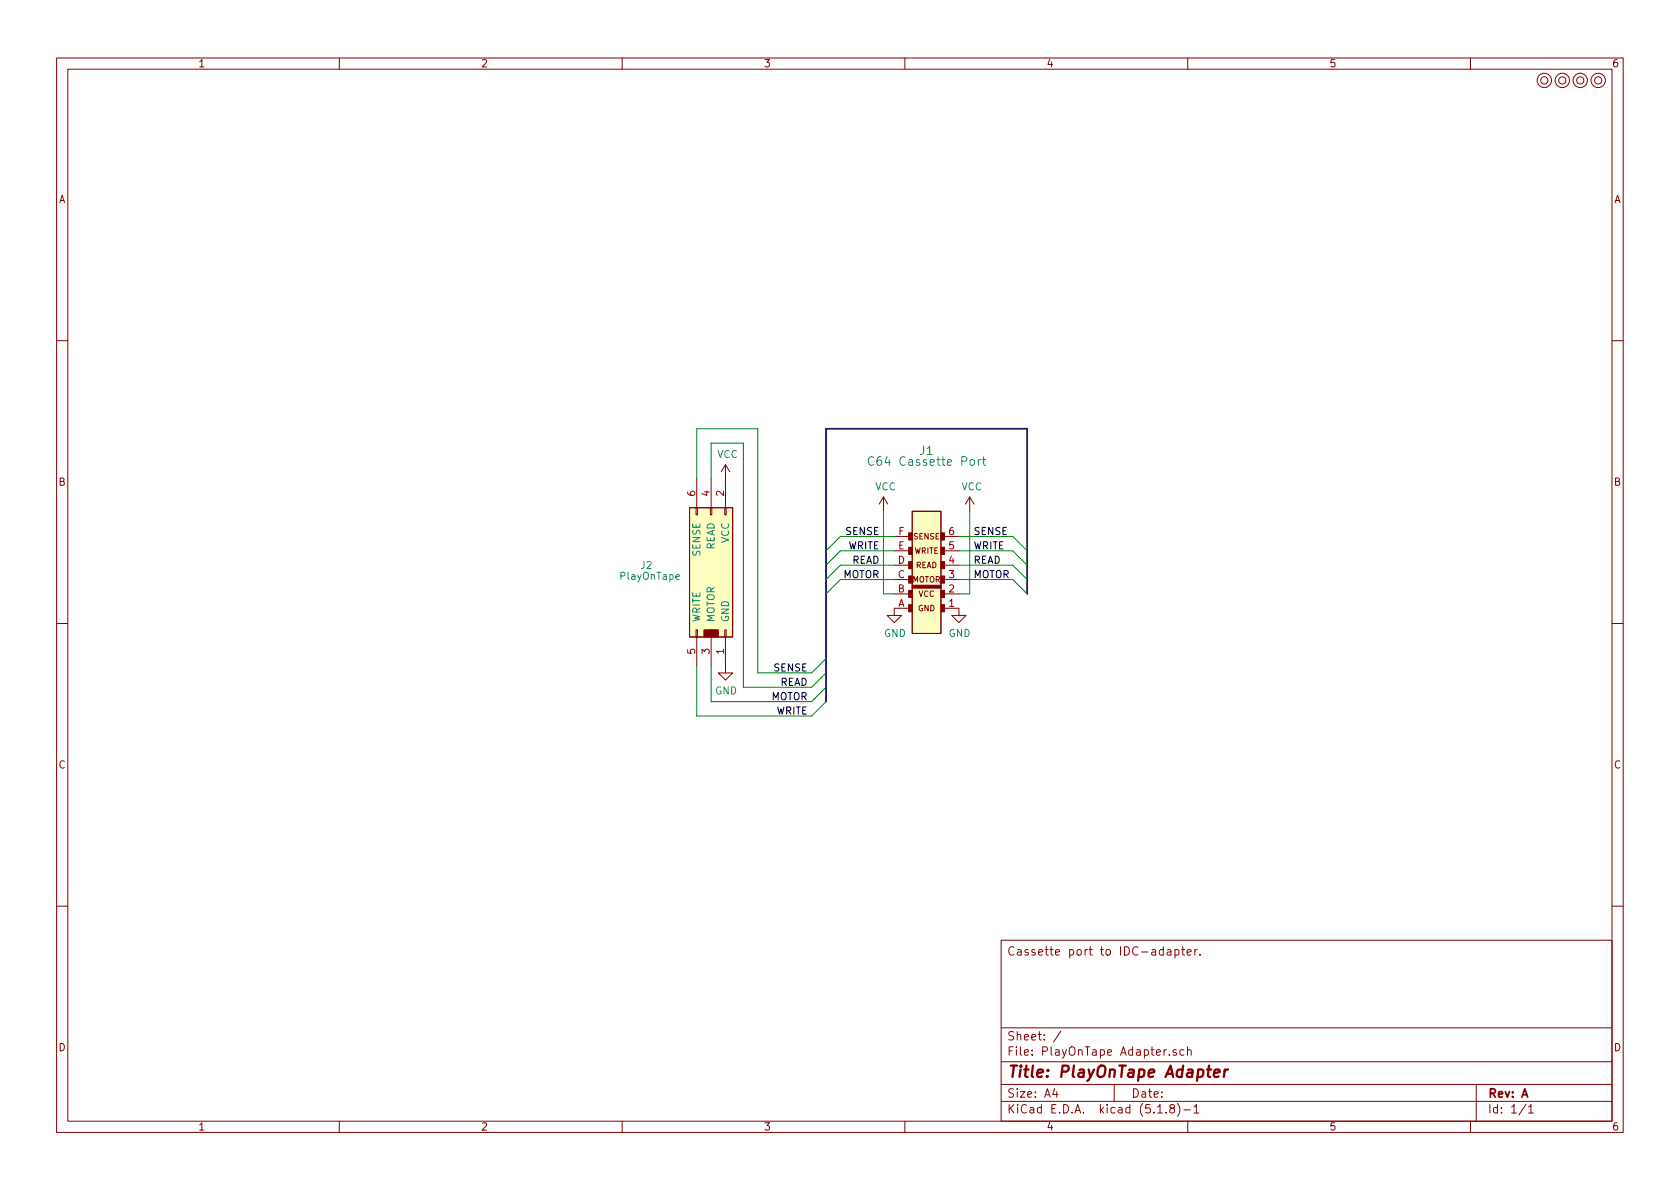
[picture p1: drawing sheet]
<svg xmlns="http://www.w3.org/2000/svg" width="297mm" height="210mm" viewBox="0 0 297 210" stroke-linecap="round" stroke-linejoin="round" font-family="sans-serif">
<g fill="none" stroke="#840000" stroke-width=".18">
<path d="M10 10.3h277v189.9h-277zM12 12.2h273v186.1h-273zM60 10.3v1.9M110 10.3v1.9M160 10.3v1.9M210 10.3v1.9M260 10.3v1.9M10 60.2h2M285 60.2h2M121.9 89.8h7.6v22.8h-7.6zM123.1 89.8h.2v1.3h-.2zM123.2 84.7v5.1"/>
<path d="M125.6 89.8h.3v1.3h-.3zM125.7 84.7v5.1M128.1 89.8h.3v1.3h-.3zM128.3 82.2l-.8 1.2M128.3 82.2v7.6M128.3 82.2l.7 1.2M156.2 87.9l-.8 1.2M156.2 87.9v2.5M156.2 87.9l.8 1.2M158.1 99.9h2.6M158.1 97.4h2.6M158.1 94.9h2.6"/>
<path d="M161.3 90.4h5.1v13.4h-5.1zM167 99.9h2.5M167 97.4h2.5M167 94.9h2.5M171.4 87.9l-.7 1.2M171.4 87.9v2.5M171.4 87.9l.8 1.2M10 110.3h2M123.1 111.4h.2v1.2h-.2zM123.2 112.6v5.1M125.6 111.4h.3v1.2h-.3zM125.7 112.6v5.1"/>
<path d="M128.1 111.4h.3v1.2h-.3zM128.3 112.6v6.4h1.2l-1.2 1.3-1.3-1.3h1.3M158.1 105h2.6M158.1 102.5h2.6M160.7 107.6h-2.6v1.2h1.3l-1.3 1.3-1.3-1.3h1.3M161.3 103.8h5.1v8.2h-5.1zM167 107.6h2.5v1.2h1.3l-1.3 1.3-1.2-1.3h1.2M167 105h2.5M167 102.5h2.5M285 110.3h2M10 160.2h2M177 166.3h108v32h-108z"/>
<path d="M206.4 168h.6v.9M207 168.3h-.4l-.3 .2 .3 .4 .4-.1M207.7 168l.5-.1 .3 .3-.1 .6-.2 .1-.5-.1M207.7 167.9v1.5M208.9 167.9h.6M209.1 167.4v1.3l.4 .2M209.9 168.4l.7-.1-.1-.3-.4-.1-.2 .2 .1 .7h.5M211.3 167.9v1M211.7 167.9l-.4 .3M212.2 168.8v.1M285 160.2h2M60 198.3v1.9"/>
<path d="M110 198.3v1.9M160 198.3v1.9M177 194.8h108M177 191.8h108M177 187.8h108M177 181.8h108M186.5 192.5l-.4 1h1M186.8 193v1M187.6 182.3l-1.3 2M197 191.8v3M204.7 196.8h.8M206.2 196.7v.1"/>
<path d="M206.8 186.5v.1M207.1 196l-.3-.3 .2-.3a.48 .48 0 0 1 .6 .1l-.1 .4a.52 .52 0 0 0-.6 .2 .52 .52 0 0 0 .1 .6l.4 .1 .2-.1 .1-.4-.3-.3M208 185.7a.37 .37 0 0 0-.6 .1l.1 .2 .5 .2 .1 .1-.3 .3-.4-.1M208.2 195.1a1.71 1.71 0 0 1 0 2.3M209.3 185.7l-.4-.1-.3 .3 .1 .6 .2 .1 .4-.1M209.3 196.3h1.2M210 185.7a.37 .37 0 0 1 .6 .1v.8M210 185.1v1.5M210 198.3v1.9M211.1 195.8l.4-.5v1.5M211.1 196.8h.9M260 198.3v1.9"/>
<path d="M261 191.8v6.5M269.8 195.2l-1.2 2M270.3 195.8l.4-.5v1.5M270.3 196.8h.8"/>
<circle cx="273" cy="14.2" r=".63"/>
<circle cx="273.1" cy="14.2" r="1.27"/>
<circle cx="276.2" cy="14.2" r=".63"/>
<circle cx="276.2" cy="14.2" r="1.27"/>
<circle cx="279.4" cy="14.2" r=".63"/>
<circle cx="279.4" cy="14.2" r="1.27"/>
<circle cx="282.6" cy="14.2" r=".63"/>
<circle cx="282.6" cy="14.2" r="1.27"/>
</g>
<path d="M214.7 189.8l.9-.2v-.4l-.6-.1-.3 .3v.9l.2 .1 .5-.1M216.6 189.1l-.2 1.3M217.1 189.1a.55 .55 0 0 0-.6 .4" fill="none" stroke="#840000" stroke-width=".41"/>
<g fill="#ffffc2" stroke="#ffffc2" stroke-width=".18">
<path d="M161.3 90.4h5.1v13.4h-5.1z"/>
<path d="M161.3 103.8h5.1v8.2h-5.1z"/>
<path d="M121.9 89.8h7.6v22.8h-7.6z"/>
</g>
<g fill="#840000" stroke="#840000" stroke-width=".18">
<path d="M161.3 103.5h5.1v.5h-5.1z"/>
<path d="M166.4 106.9h.6v1.3h-.6z"/>
<path d="M166.4 94.2h.6v1.3h-.6z"/>
<path d="M160.7 94.2h.6v1.3h-.6z"/>
<path d="M166.4 96.8h.6v1.2h-.6z"/>
<path d="M160.7 96.8h.6v1.2h-.6z"/>
<path d="M166.4 99.3h.6v1.3h-.6z"/>
<path d="M160.7 99.3h.6v1.3h-.6z"/>
<path d="M166.4 101.8h.6v1.3h-.6z"/>
<path d="M160.7 101.8h.6v1.3h-.6z"/>
<path d="M166.4 104.4h.6v1.3h-.6z"/>
<path d="M160.7 104.4h.6v1.3h-.6z"/>
<path d="M160.7 106.9h.6v1.3h-.6z"/>
<path d="M124.5 111.4h2.5v1.2h-2.5z"/>
</g>
<path d="M154.5 80.9a.62 .62 0 0 0-.8 0 .62 .62 0 0 0-.2 .7 .56 .56 0 0 0 .3 .6 .56 .56 0 0 0 .7-.1M173 81.3v1M173.4 81.3l-.3 .1-.1 .2M173.7 81.3h.6M173.9 80.8v1.3l.4 .2" fill="none" stroke="#008484" stroke-width=".18"/>
<path d="M181.6 105v-29.2h-35.6v48.3" fill="none" stroke="#000084" stroke-width=".3"/>
<g fill="none" stroke="#008400" stroke-width=".18">
<path d="M123.2 84.7v-8.9h10.8v43.2h9.5l2.5-2.5M125.7 84.7v-6.3h5.7v43.1h12.1l2.5-2.5M156.2 90.4v14.6h1.9M158.1 99.9h-9.5l-2.6 2.6M158.1 97.4h-9.5l-2.6 2.5M158.1 94.9h-9.5l-2.6 2.5M169.5 99.9h9.6l2.5 2.6M169.5 97.4h9.6l2.5 2.5M169.5 94.9h9.6l2.5 2.5M171.4 90.4v14.6h-1.9M123.2 117.7v8.9h20.3l2.5-2.5M125.7 117.7v6.4h17.8l2.5-2.6"/>
<path d="M158.1 102.5h-9.5l-2.6 2.5M169.5 102.5h9.6l2.5 2.5"/>
</g>
<text font-size="2.8" fill="#840000" x="178" y="190.5">Title: PlayOnTape Adapter</text>
<g font-size="2.1" fill="#008484">
<text x="154.8" y="82.4">C64 Cassette Port</text>
<text x="162.7" y="80.5">J1</text>
</g>
<g font-size="2.1" fill="#840000">
<text x="178" y="169">Cassette port to IDC-adapter.</text>
<text x="178" y="184">Sheet: /</text>
<text x="178" y="186.7">File: PlayOnTape Adapter.sch</text>
<text x="178" y="196.9">KiCad E.D.A. kicad (5.1.8)-1</text>
<text x="178" y="194.1">Size: A4</text>
<text x="200" y="194.1">Date:</text>
<text x="263" y="194.1">Rev: A</text>
<text x="263" y="196.9">Id: 1/1</text>
</g>
<g font-size="1.8" fill="#840000">
<text x="35" y="11.9">1</text>
<text x="85" y="11.9">2</text>
<text x="135" y="11.9">3</text>
<text x="185" y="11.9">4</text>
<text x="235" y="11.9">5</text>
<text x="285" y="11.9">6</text>
<text x="10.4" y="35.9">A</text>
<text x="285.4" y="35.9">A</text>
<text x="10.4" y="85.9">B</text>
<text x="122.9" y="87.7" transform="rotate(-90 122.9 87.7)">6</text>
<text x="125.5" y="87.7" transform="rotate(-90 125.5 87.7)">4</text>
<text x="128" y="87.7" transform="rotate(-90 128 87.7)">2</text>
<text x="285.4" y="85.9">B</text>
<text x="158.9" y="94.6">F</text>
<text x="167.8" y="94.6">6</text>
<text x="158.7" y="99.7">D</text>
<text x="158.8" y="97.1">E</text>
<text x="167.8" y="99.7">4</text>
<text x="167.8" y="97.1">5</text>
<text x="158.7" y="107.3">A</text>
<text x="158.7" y="104.8">B</text>
<text x="158.7" y="102.2">C</text>
<text x="167.8" y="107.3">1</text>
<text x="167.8" y="104.8">2</text>
<text x="167.8" y="102.2">3</text>
<text x="122.9" y="115.7" transform="rotate(-90 122.9 115.7)">5</text>
<text x="125.5" y="115.7" transform="rotate(-90 125.5 115.7)">3</text>
<text x="128" y="115.7" transform="rotate(-90 128 115.7)">1</text>
<text x="10.4" y="135.9">C</text>
<text x="285.4" y="135.9">C</text>
<text x="10.4" y="185.9">D</text>
<text x="285.4" y="185.9">D</text>
<text x="35" y="199.9">1</text>
<text x="85" y="199.9">2</text>
<text x="135" y="199.9">3</text>
<text x="185" y="199.9">4</text>
<text x="235" y="199.9">5</text>
<text x="285" y="199.9">6</text>
</g>
<g font-size="1.8" fill="#008484">
<text x="126.8" y="81">VCC</text>
<text x="154.7" y="86.7">VCC</text>
<text x="170" y="86.7">VCC</text>
<text x="113.3" y="100.6">J2</text>
<text x="123.8" y="98.3" transform="rotate(-90 123.8 98.3)">SENSE</text>
<text x="126.4" y="97.3" transform="rotate(-90 126.4 97.3)">READ</text>
<text x="128.9" y="96.1" transform="rotate(-90 128.9 96.1)">VCC</text>
<text x="109.8" y="102.5">PlayOnTape</text>
<text x="123.8" y="110.1" transform="rotate(-90 123.8 110.1)">WRITE</text>
<text x="126.4" y="110.1" transform="rotate(-90 126.4 110.1)">MOTOR</text>
<text x="128.9" y="110.1" transform="rotate(-90 128.9 110.1)">GND</text>
<text x="156.3" y="112.6">GND</text>
<text x="167.7" y="112.6">GND</text>
<text x="126.4" y="122.8">GND</text>
</g>
<g font-size="1.8">
<text x="149.6" y="94.6">SENSE</text>
<text x="172.1" y="94.6">SENSE</text>
<text x="149.9" y="97.1">WRITE</text>
<text x="150.6" y="99.7">READ</text>
<text x="172.1" y="97.1">WRITE</text>
<text x="172.1" y="99.7">READ</text>
<text x="149" y="102.2">MOTOR</text>
<text x="172.1" y="102.2">MOTOR</text>
<text x="136.9" y="118.7">SENSE</text>
<text x="136.3" y="123.8">MOTOR</text>
<text x="137.9" y="121.3">READ</text>
<text x="137.2" y="126.4">WRITE</text>
</g>
<g font-size="1.4" fill="#840000">
<text x="161.5" y="95.4">SENSE</text>
<text x="161.6" y="97.9">WRITE</text>
<text x="161.9" y="100.5">READ</text>
<text x="161.3" y="103">MOTOR</text>
<text x="162.4" y="105.5">VCC</text>
<text x="162.3" y="108.1">GND</text>
</g>
</svg>
